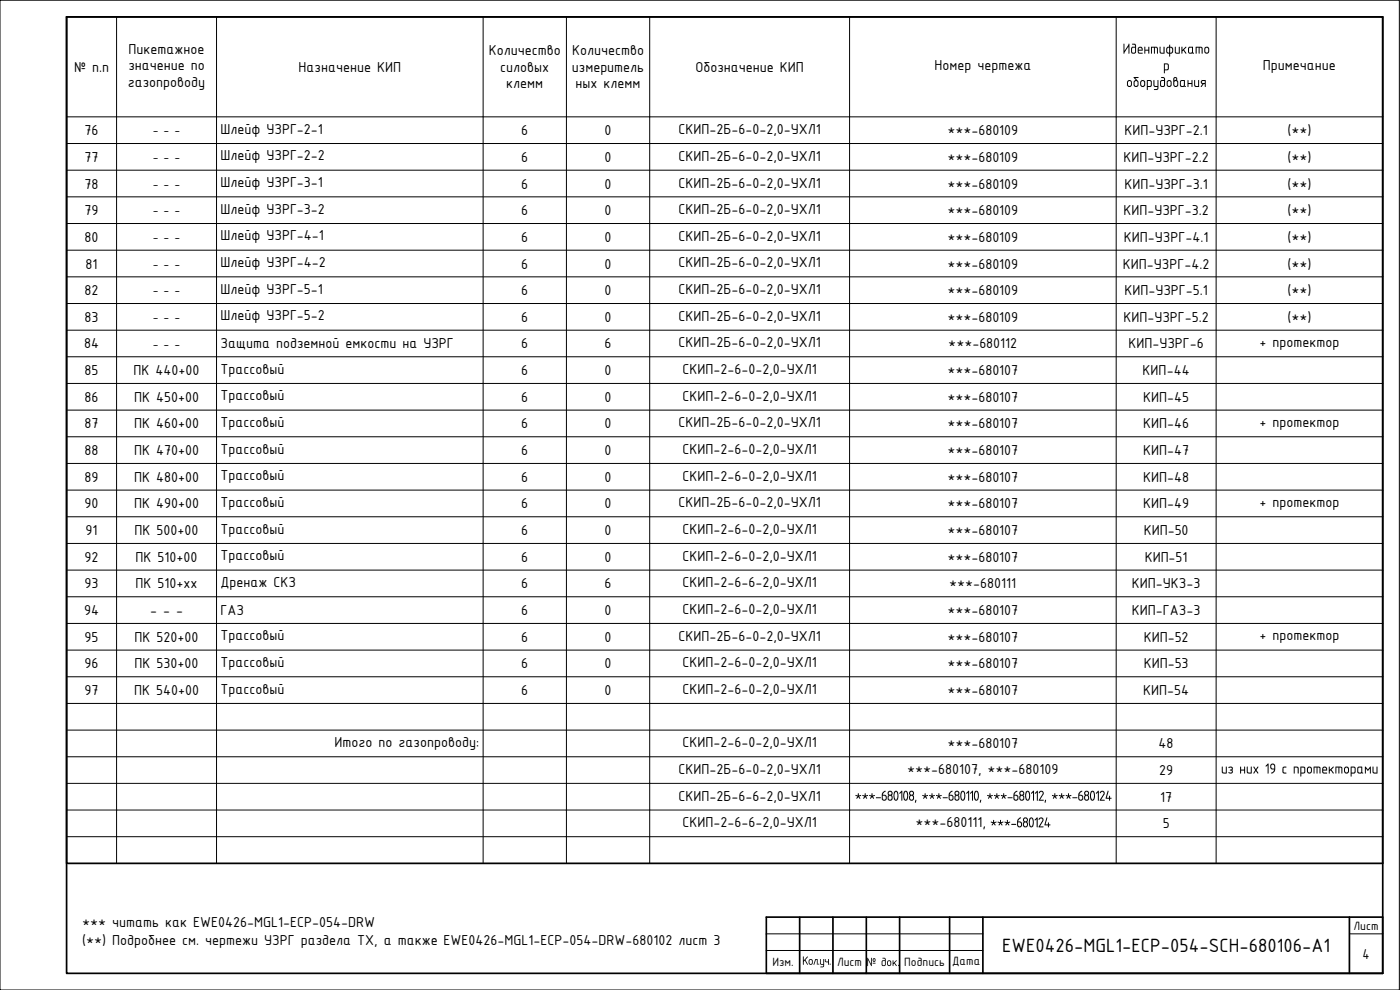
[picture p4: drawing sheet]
<svg xmlns="http://www.w3.org/2000/svg" width="420mm" height="297mm" viewBox="0 0 420 297" stroke-linecap="round" stroke-linejoin="round" font-family="sans-serif">
<!-- layer: 0 -->
<path d="M20 5.1h395v286.9h-395zM20 5.1h395v253.9h-395zM230 275.2h185v16.8h-185zM240 275.2v16.8M250 275.2v16.8M260 275.2v16.8M270 275.2v16.8M285 275.2v16.8M295 275.2v16.8M405 275.2v16.8" fill="none" stroke="#000" stroke-width=".51"/>
<g fill="none" stroke="#000" stroke-width=".3">
<path d="M0 .1h420v296.9h-420zM35 5.1v253.9M65 5.1v253.9M145 5.1v253.9M170 5.1v253.9M195 5.1v253.9M255 5.1v253.9M335 5.1v253.9M365 5.1v253.9M20 35.1h395M20 43.1h395M20 51.1h395"/>
<path d="M20 59.1h395M20 67.1h395M20 75.1h395M20 83.1h395M20 91.1h395M20 99.1h395M20 107h395M20 115h395M20 123h395M20 131h395M20 139.1h395M20 147.1h395"/>
<path d="M20 155.1h395M20 163.1h395M20 171.1h395M20 179.1h395M20 187.1h395M20 195.1h395M20 203.1h395M20 211.1h395M20 219.1h395M20 227.1h395M20 235h395M20 243h395"/>
<path d="M20 251h395M230 280.2h65M230 285.2h65M405 280.2h10"/>
</g>
<g fill="#000">
<path d="M358.9 14l1.8 .2 .2 .4v1.5l-.3-.1-.1-1.6-.5-.1v1.7l-.2 .1-.1-1.8h-.6v1.7l-.2 .1zM358.4 24.1h.3v1.5l.2 .2h.7v-1.7h.3l-.1 2h-.9l-.4-.3zM329.5 237.3l.3 .1-.1 2.8-.2-.1v-2.3l-.4 .4-.2-.2zM330.2 237.5l.8-.2 .5 .5v.5l-1 1.7h.9v.2l-1.4-.1 1.2-2-.3-.5-.8 .4zM332.4 237.3l.3 .2-.6 1.9h.7v-.5l.2-.2 .1 .7h.5v.2l-.5 .1-.1 .5-.2-.5-1-.1zM376.2 230.1l.2-.1 .5 .8 .5-.8 .2 .1-.5 .9 .5 1.1h-.2l-.5-.8-.5 .8h-.2l.5-1.1zM409.6 230.1l.3-.1 .6 .9 .7-.9 .2 .1v2l-.3-.1v-1.4l-.6 .8-.6-.8v1.4h-.3zM411.9 230.1h.3v1.4l.3 .3h.6v-1.7h.3l-.1 2h-.9l-.4-.2zM314 245.3l.3 .1-.5 2h.7v-.6l.2-.1 .1 .7 .4 .1-.4 .2-.1 .5h-.2v-.5l-1.1-.1z"/>
<path d="M361.6 14.3l.8-.3 .4 .4 .1 1.1-.4 .5-.6 .1-.4-.3zM361.9 14.4l-.2 1.1 .6 .3 .3-.4v-.8l-.4-.3z"/>
<path d="M360.5 24.2l1.3-.1v2l-.2-.1v-.8h-.3l-.7 .9-.2-.1 .5-.8-.5-.3zM360.7 24.4l.1 .5h.8v-.6z"/>
<path d="M325.6 239.4a.56 .56 0 0 0 1.1 0 .56 .56 0 0 0-1.1 0zM325.5 237.5l.8-.2 .5 .5-.2 .8 .2 .3 .1 .7-.6 .6-.6-.1-.3-.4v-.8l.2-.3-.2-.5zM325.7 238a.45 .45 0 0 0 .8 0 .45 .45 0 0 0-.8 0z"/>
<path d="M327.7 237.6l-.3 1.5 .3 .7 .2 .2 .4-.7v-1l-.2-.6zM327.5 237.4l.7-.1 .4 .9-.1 1.4-.5 .6-.6-.2-.2-.7v-1.2z"/>
</g>
<text font-size="6.2" x="300.8" y="285.6">EWE0426-MGL1-ECP-054-SCH-680106-A1</text>
<g font-size="4.7">
<text x="38.6" y="16.1">Пикетажное</text>
<text x="146.7" y="16.6">Количество</text>
<text x="171.7" y="16.6">Количество</text>
<text x="336.9" y="16.1">Идентификато</text>
<text x="22.2" y="21.6">№ п.п</text>
<text x="38.5" y="21.1">значение по</text>
<text x="89.6" y="21.6">Назначение КИП</text>
<text x="150.1" y="21.6">силовых</text>
<text x="171.6" y="21.6">измеритель</text>
<text x="208.7" y="21.6">Обозначение КИП</text>
<text x="280.4" y="21.1">Номер чертежа</text>
<text x="349" y="21.1">р</text>
<text x="379" y="21.1">Примечание</text>
<text x="38.4" y="26.1">газопроводу</text>
<text x="151.9" y="26.6">клемм</text>
<text x="172.7" y="26.6">ных клемм</text>
<text x="337.9" y="26.1">оборудования</text>
<text x="25.4" y="40.6">76</text>
<text x="66.2" y="40.1">Шлейф УЗРГ-2-1</text>
<text x="156.4" y="40.6">6</text>
<text x="181.4" y="40.6">0</text>
<text x="203.6" y="40.3">СКИП-2Б-6-0-2,0-УХЛ1</text>
<text x="284.3" y="40.6">***-680109</text>
<text x="337.5" y="40.6">КИП-УЗРГ-2.1</text>
<text x="386.4" y="40.6">(**)</text>
<text x="25.4" y="48.6">77</text>
<text x="66.2" y="48.1">Шлейф УЗРГ-2-2</text>
<text x="156.4" y="48.6">6</text>
<text x="181.4" y="48.6">0</text>
<text x="203.6" y="48.3">СКИП-2Б-6-0-2,0-УХЛ1</text>
<text x="284.3" y="48.6">***-680109</text>
<text x="337.2" y="48.6">КИП-УЗРГ-2.2</text>
<text x="386.4" y="48.6">(**)</text>
<text x="25.4" y="56.6">78</text>
<text x="66.2" y="56.1">Шлейф УЗРГ-3-1</text>
<text x="156.4" y="56.6">6</text>
<text x="181.4" y="56.6">0</text>
<text x="203.6" y="56.3">СКИП-2Б-6-0-2,0-УХЛ1</text>
<text x="284.3" y="56.6">***-680109</text>
<text x="337.5" y="56.6">КИП-УЗРГ-3.1</text>
<text x="386.4" y="56.6">(**)</text>
<text x="25.4" y="64.6">79</text>
<text x="66.2" y="64.1">Шлейф УЗРГ-3-2</text>
<text x="156.4" y="64.6">6</text>
<text x="181.4" y="64.6">0</text>
<text x="203.6" y="64.2">СКИП-2Б-6-0-2,0-УХЛ1</text>
<text x="284.3" y="64.6">***-680109</text>
<text x="337.2" y="64.6">КИП-УЗРГ-3.2</text>
<text x="386.4" y="64.6">(**)</text>
<text x="25.4" y="72.6">80</text>
<text x="66.2" y="72.1">Шлейф УЗРГ-4-1</text>
<text x="156.4" y="72.6">6</text>
<text x="181.4" y="72.6">0</text>
<text x="203.6" y="72.2">СКИП-2Б-6-0-2,0-УХЛ1</text>
<text x="284.3" y="72.6">***-680109</text>
<text x="337.3" y="72.6">КИП-УЗРГ-4.1</text>
<text x="386.4" y="72.6">(**)</text>
<text x="25.7" y="80.6">81</text>
<text x="66.2" y="80.1">Шлейф УЗРГ-4-2</text>
<text x="156.4" y="80.6">6</text>
<text x="181.4" y="80.6">0</text>
<text x="203.6" y="80.2">СКИП-2Б-6-0-2,0-УХЛ1</text>
<text x="284.3" y="80.6">***-680109</text>
<text x="337" y="80.6">КИП-УЗРГ-4.2</text>
<text x="386.4" y="80.6">(**)</text>
<text x="25.4" y="88.5">82</text>
<text x="66.2" y="88.1">Шлейф УЗРГ-5-1</text>
<text x="156.4" y="88.5">6</text>
<text x="181.4" y="88.5">0</text>
<text x="203.6" y="88.3">СКИП-2Б-6-0-2,0-УХЛ1</text>
<text x="284.3" y="88.5">***-680109</text>
<text x="337.5" y="88.5">КИП-УЗРГ-5.1</text>
<text x="386.4" y="88.5">(**)</text>
<text x="25.4" y="96.5">83</text>
<text x="66.2" y="96.1">Шлейф УЗРГ-5-2</text>
<text x="156.4" y="96.5">6</text>
<text x="181.4" y="96.5">0</text>
<text x="203.6" y="96.3">СКИП-2Б-6-0-2,0-УХЛ1</text>
<text x="284.3" y="96.5">***-680109</text>
<text x="337.2" y="96.5">КИП-УЗРГ-5.2</text>
<text x="386.4" y="96.5">(**)</text>
<text x="25.2" y="104.5">84</text>
<text x="66.2" y="104.3">Защита подземной емкости на УЗРГ</text>
<text x="156.4" y="104.5">6</text>
<text x="181.4" y="104.5">6</text>
<text x="203.6" y="104.3">СКИП-2Б-6-0-2,0-УХЛ1</text>
<text x="284.6" y="104.5">***-680112</text>
<text x="338.6" y="104.5">КИП-УЗРГ-6</text>
<text x="378" y="104.1">+ протектор</text>
<text x="25.4" y="112.6">85</text>
<text x="40.1" y="112.6">ПК 440+00</text>
<text x="66.2" y="112.1">Трассовый</text>
<text x="156.4" y="112.6">6</text>
<text x="181.4" y="112.6">0</text>
<text x="204.8" y="112.3">СКИП-2-6-0-2,0-УХЛ1</text>
<text x="284.3" y="112.6">***-680107</text>
<text x="342.9" y="112.6">КИП-44</text>
<text x="25.4" y="120.6">86</text>
<text x="40.2" y="120.6">ПК 450+00</text>
<text x="66.2" y="120.1">Трассовый</text>
<text x="156.4" y="120.6">6</text>
<text x="181.4" y="120.6">0</text>
<text x="204.8" y="120.3">СКИП-2-6-0-2,0-УХЛ1</text>
<text x="284.3" y="120.6">***-680107</text>
<text x="343.1" y="120.6">КИП-45</text>
<text x="25.4" y="128.6">87</text>
<text x="40.2" y="128.6">ПК 460+00</text>
<text x="66.2" y="128.1">Трассовый</text>
<text x="156.4" y="128.6">6</text>
<text x="181.4" y="128.6">0</text>
<text x="203.6" y="128.3">СКИП-2Б-6-0-2,0-УХЛ1</text>
<text x="284.3" y="128.6">***-680107</text>
<text x="343.1" y="128.6">КИП-46</text>
<text x="378" y="128.1">+ протектор</text>
<text x="25.4" y="136.6">88</text>
<text x="40.2" y="136.6">ПК 470+00</text>
<text x="66.2" y="136.1">Трассовый</text>
<text x="156.4" y="136.6">6</text>
<text x="181.4" y="136.6">0</text>
<text x="204.8" y="136.3">СКИП-2-6-0-2,0-УХЛ1</text>
<text x="284.3" y="136.6">***-680107</text>
<text x="343.1" y="136.6">КИП-47</text>
<text x="25.4" y="144.6">89</text>
<text x="40.2" y="144.6">ПК 480+00</text>
<text x="66.2" y="144.1">Трассовый</text>
<text x="156.4" y="144.6">6</text>
<text x="181.4" y="144.6">0</text>
<text x="204.8" y="144.3">СКИП-2-6-0-2,0-УХЛ1</text>
<text x="284.3" y="144.6">***-680107</text>
<text x="343.1" y="144.6">КИП-48</text>
<text x="25.4" y="152.6">90</text>
<text x="40.2" y="152.6">ПК 490+00</text>
<text x="66.2" y="152.1">Трассовый</text>
<text x="156.4" y="152.6">6</text>
<text x="181.4" y="152.6">0</text>
<text x="203.6" y="152.3">СКИП-2Б-6-0-2,0-УХЛ1</text>
<text x="284.3" y="152.6">***-680107</text>
<text x="343.1" y="152.6">КИП-49</text>
<text x="378" y="152.1">+ протектор</text>
<text x="25.7" y="160.6">91</text>
<text x="40.4" y="160.6">ПК 500+00</text>
<text x="66.2" y="160.1">Трассовый</text>
<text x="156.4" y="160.6">6</text>
<text x="181.4" y="160.6">0</text>
<text x="204.8" y="160.3">СКИП-2-6-0-2,0-УХЛ1</text>
<text x="284.3" y="160.6">***-680107</text>
<text x="343.2" y="160.6">КИП-50</text>
<text x="25.4" y="168.6">92</text>
<text x="40.7" y="168.6">ПК 510+00</text>
<text x="66.2" y="168.1">Трассовый</text>
<text x="156.4" y="168.6">6</text>
<text x="181.4" y="168.6">0</text>
<text x="204.8" y="168.3">СКИП-2-6-0-2,0-УХЛ1</text>
<text x="284.3" y="168.6">***-680107</text>
<text x="343.5" y="168.6">КИП-51</text>
<text x="25.4" y="176.6">93</text>
<text x="40.7" y="176.6">ПК 510+хх</text>
<text x="66.2" y="176.1">Дренаж СКЗ</text>
<text x="156.4" y="176.6">6</text>
<text x="181.4" y="176.6">6</text>
<text x="204.8" y="176.3">СКИП-2-6-6-2,0-УХЛ1</text>
<text x="284.9" y="176.6">***-680111</text>
<text x="339.7" y="176.6">КИП-УКЗ-3</text>
<text x="25.2" y="184.6">94</text>
<text x="45" y="184.6">- - -</text>
<text x="66.2" y="184.6">ГАЗ</text>
<text x="156.4" y="184.6">6</text>
<text x="181.4" y="184.6">0</text>
<text x="204.8" y="184.3">СКИП-2-6-0-2,0-УХЛ1</text>
<text x="284.3" y="184.6">***-680107</text>
<text x="339.7" y="184.6">КИП-ГАЗ-3</text>
<text x="25.4" y="192.6">95</text>
<text x="40.4" y="192.6">ПК 520+00</text>
<text x="66.2" y="192.1">Трассовый</text>
<text x="156.4" y="192.6">6</text>
<text x="181.4" y="192.6">0</text>
<text x="203.6" y="192.2">СКИП-2Б-6-0-2,0-УХЛ1</text>
<text x="284.3" y="192.6">***-680107</text>
<text x="343.2" y="192.6">КИП-52</text>
<text x="378" y="192.1">+ протектор</text>
<text x="25.4" y="200.6">96</text>
<text x="40.4" y="200.6">ПК 530+00</text>
<text x="66.2" y="200.1">Трассовый</text>
<text x="156.4" y="200.6">6</text>
<text x="181.4" y="200.6">0</text>
<text x="204.8" y="200.2">СКИП-2-6-0-2,0-УХЛ1</text>
<text x="284.3" y="200.6">***-680107</text>
<text x="343.2" y="200.6">КИП-53</text>
<text x="25.4" y="208.6">97</text>
<text x="40.2" y="208.6">ПК 540+00</text>
<text x="66.2" y="208.1">Трассовый</text>
<text x="156.4" y="208.6">6</text>
<text x="181.4" y="208.6">0</text>
<text x="204.8" y="208.2">СКИП-2-6-0-2,0-УХЛ1</text>
<text x="284.3" y="208.6">***-680107</text>
<text x="343.1" y="208.6">КИП-54</text>
<text x="100.4" y="224.1">Итого по газопроводу:</text>
<text x="204.8" y="224.2">СКИП-2-6-0-2,0-УХЛ1</text>
<text x="284.3" y="224.5">***-680107</text>
<text x="347.7" y="224.5">48</text>
<text x="203.6" y="232.2">СКИП-2Б-6-0-2,0-УХЛ1</text>
<text x="272.2" y="232.2">***-680107, ***-680109</text>
<text x="347.9" y="232.5">29</text>
<text x="366.4" y="232.1">из них</text>
<text x="379.5" y="232.1">19 с протекторами</text>
<text x="203.6" y="240.2">СКИП-2Б-6-6-2,0-УХЛ1</text>
<text x="256.4" y="240.2">***-680108, ***-680110, ***-680112, ***-680124</text>
<text x="348.2" y="240.5">17</text>
<text x="204.8" y="248.2">СКИП-2-6-6-2,0-УХЛ1</text>
<text x="274.7" y="248.2">***-680111</text>
<text x="294.8" y="248.2">, ***-680124</text>
<text x="348.9" y="248.5">5</text>
<text x="24.7" y="278.2">*** читать как EWE0426-MGL1-ECP-054-DRW</text>
<text x="24.7" y="283.5">(**) Подробнее см. чертежи УЗРГ раздела ТХ, а также EWE0426-MGL1-ECP-054-DRW-680102 лист 3</text>
<text x="408.9" y="287.6">4</text>
</g>
<g font-size="3.9">
<text x="45.9" y="40.3">- - -</text>
<text x="45.9" y="48.3">- - -</text>
<text x="45.9" y="56.3">- - -</text>
<text x="45.9" y="64.3">- - -</text>
<text x="45.9" y="72.3">- - -</text>
<text x="45.9" y="80.3">- - -</text>
<text x="45.9" y="88.3">- - -</text>
<text x="45.9" y="96.3">- - -</text>
<text x="45.9" y="104.3">- - -</text>
<text x="406.2" y="278.9">Лист</text>
<text x="231.8" y="289.9">Изм.</text>
<text x="240.7" y="289.5">Кол.уч.</text>
<text x="251.2" y="289.9">Лист</text>
<text x="260" y="289.9">№ док .</text>
<text x="271.4" y="289.9">Подпись</text>
<text x="285.7" y="289.7">Дата</text>
</g>
</svg>
